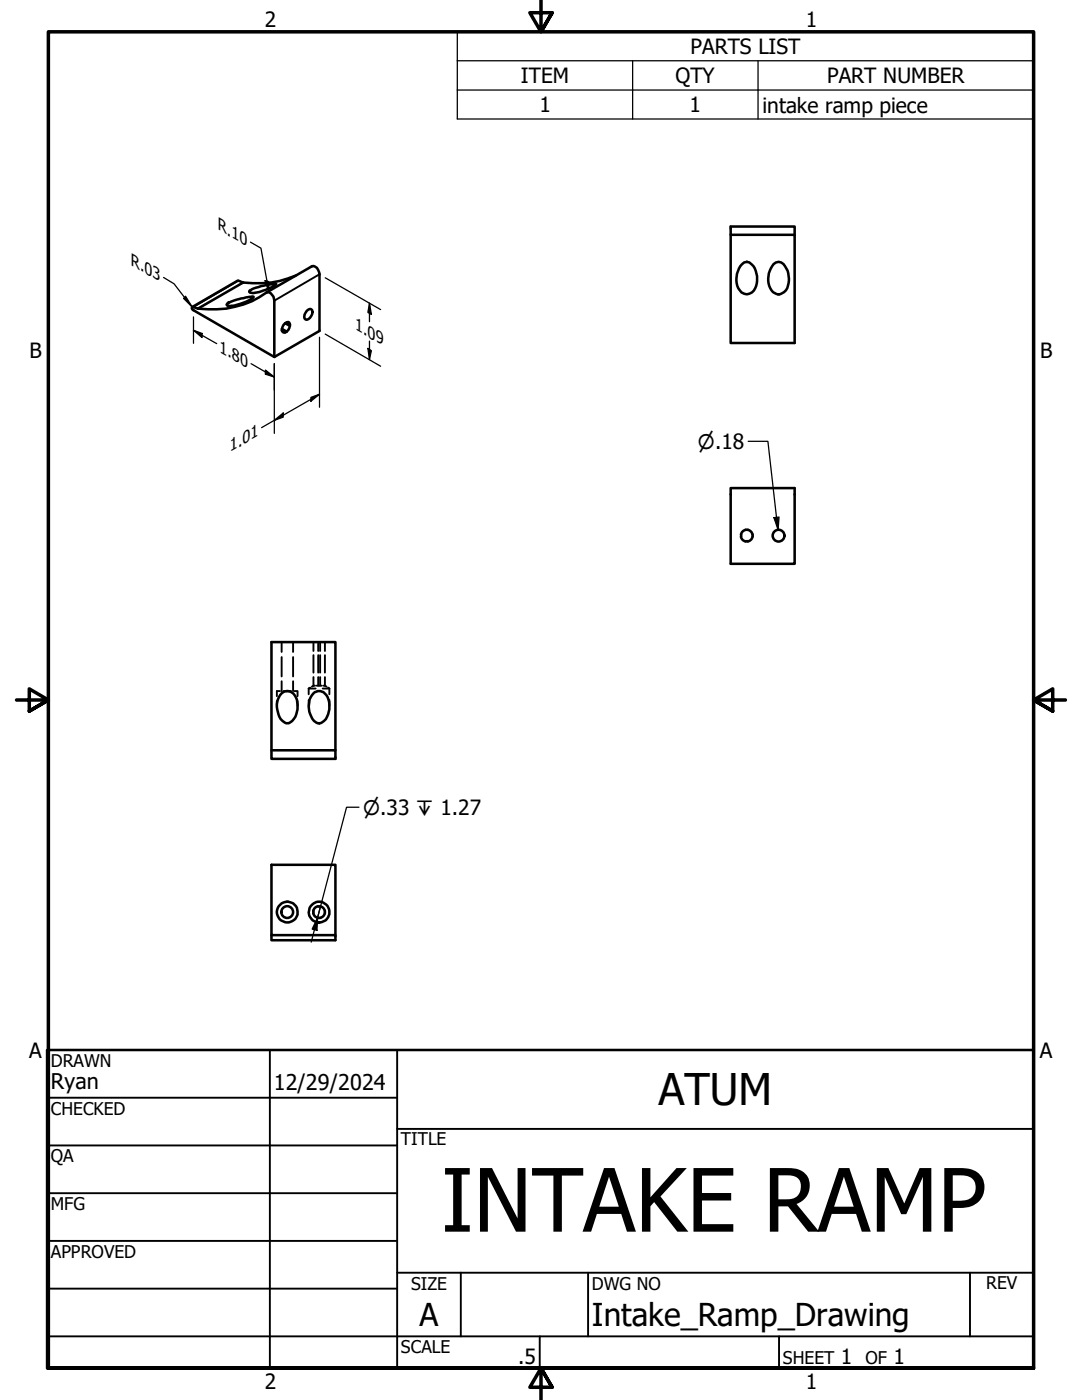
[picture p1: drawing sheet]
<svg xmlns="http://www.w3.org/2000/svg" width="216mm" height="279mm" viewBox="0 0 216 279" stroke-linecap="round" stroke-linejoin="round" font-family="sans-serif">
<!-- layer: Visible (ANSI) -->
<g fill="none" stroke="#000" stroke-width=".51">
<path d="M48.5 56.4l-9 5.2-1-.3h-.2v.3l.3 .3 16.1 9.3 9.1-5.2v-11.3a1.42 1.42 0 0 0-1.6-1.6l-9 5.3M48.5 56.4l-1.1-.4-9 5.3M49.9 57.9l2.2-.8 3-.5a2.75 2.75 0 0 1-1.6 1 6.6 6.6 0 0 1-3.6 .8l-.2-.2zM53.2 58.4a1.44 1.44 0 0 1 1.5 1.6v11.2M53.2 58.4a19.2 19.2 0 0 1-13.7 3.2M59.1 55a19.6 19.6 0 0 1-10.6 1.4M145.8 46.9v21.6h12.8v-21.6h-12.8v-1.7h12.8v1.7M148 52.8a1.21 1.21 0 0 1 2 0 4.3 4.3 0 0 1 .1 5.6 1.79 1.79 0 0 1-2.8-.9 4.7 4.7 0 0 1 .7-4.7zM154.4 52.7a1.53 1.53 0 0 1 2.5 .9 4.2 4.2 0 0 1-.4 4.7 1.7 1.7 0 0 1-2.8-.8 4.7 4.7 0 0 1 .7-4.8zM45.4 60.5l2.7-.9 1.7-.4h.8a7.8 7.8 0 0 1-5.2 1.8l-.2-.2zM56.3 66l.3 .4h.3M56.3 66l.6 .4 .3-.2"/>
<path d="M56.3 65.7l.9 .5M56.3 65.7v.3M56.9 64.5l-.3 .3-.3 .9M56.9 64.5l.3-.2 .6 .4M56.9 64.5l.9 .5v-.3M57.2 64.3h.3l.3 .4M57.8 65l-.3 .8-.3 .4M61.2 62l.6-.3h.3a1.37 1.37 0 0 1-1.1 2.1 1.14 1.14 0 0 1 .2-1.8zM145.8 97.4h12.8v15.1h-12.8zM147.8 107.1a1.17 1.17 0 0 0 1 1M147.9 106.7v.4M148.8 105.7h.4"/>
<path d="M148.8 108h.4M148.8 105.7a1.17 1.17 0 0 0-1 1M149.2 105.7a1.17 1.17 0 0 1 1 1M150.2 107.1a1.17 1.17 0 0 1-1 1M150.2 106.7v.4M56.2 138.4a1.88 1.88 0 0 1 3 1.2 4.6 4.6 0 0 1-.9 4.3 1.39 1.39 0 0 1-2.3-.4 4.3 4.3 0 0 1 .2-5.1zM62.6 138.3a1.73 1.73 0 0 1 2.7 .8 4.4 4.4 0 0 1-.7 4.8 1.39 1.39 0 0 1-2.2-.4 4.3 4.3 0 0 1 .2-5.2zM54.2 149.7v1.7h12.7v-1.7h-12.7v-21.6h12.7v21.6M54.2 186.6v1h12.7v-1h-12.7v-14h12.7v14M62.5 182.2a1.17 1.17 0 0 0 .9 1M62.5 181.8v.4M63.4 180.9a1.17 1.17 0 0 0-.9 .9"/>
<path d="M63.5 180.9h.4M63.5 183.2h.4M63.9 180.9a1.17 1.17 0 0 1 .9 .9M64.8 182.2a1.17 1.17 0 0 1-.9 1M64.8 181.8v.4"/>
<circle cx="155.4" cy="106.9" r="1.17"/>
<circle cx="57.3" cy="182" r="1.17"/>
<circle cx="57.3" cy="182" r="2.07"/>
<circle cx="63.7" cy="182" r="2.07"/>
</g>
<!-- layer: Visible Narrow (ANSI) -->
<path d="M47.6 56l-9.1 5.3M63.8 54.7l-9.1 5.3" fill="none" stroke="#000" stroke-width=".38"/>
<!-- layer: Hidden (ANSI) -->
<g fill="none" stroke="#000" stroke-width=".38">
<path d="M55.2 139.9v.9M55.9 137.9h-.7v1M56.2 128.1v2M56.2 131.1v3.9M56.2 136v1.9M56.6 137.9h.6M57.5 137.9h.6M58.5 128.1v2M58.5 131.1v3.9M58.5 136v1.9M58.7 137.9h.7v1M59.4 139.9v.9"/>
<path d="M61.6 137.4h1.4M61.6 137.4v1.2M61.6 139.7v1.1M61.9 137.2l-.3 .2M62.5 136.8h.4M62.5 136.8l-.3 .2M62.5 128.1v1.8M62.5 130.7v3.5M62.5 135.1v1.7M63.2 136.8h.4M63.5 128.1v1.8M63.5 130.7v3.5"/>
<path d="M63.5 135.1v1.7M63.8 136.8h.4M63.9 128.1v1.8M63.9 130.7v3.5M63.9 135.1v1.7M64.4 137.4h1.3M64.5 136.8h.3M64.8 136.8l.4 .2M64.8 128.1v1.8M64.8 130.7v3.5M64.8 135.1v1.7M65.5 137.2l.2 .2"/>
<path d="M65.7 137.4v1.2M65.7 139.7v1.1"/>
</g>
<!-- layer: Symbol (ANSI) -->
<path d="M91.2 12.1v-5.7h115v5.7M91.2 12.1h115v5.9M91.2 12.1v11.6h115v-5.7M91.2 18h115M126.2 12.1v11.6M151.3 12.1v11.6M71.6 161.1h-2.4l-5.8 22M63.4 183.1l-.2 2.6-.9-.3zM63.4 183.1l-1.3 4.9M63.5 180.9a1.17 1.17 0 0 0-1 1.4 1.17 1.17 0 0 0 1.6 .8M63.9 180.9l-.5 2.2" fill="none" stroke="#000" stroke-width=".25"/>
<!-- layer: Border (ANSI) -->
<path d="M107.9 0v6.4l-2.2-3.9h4.5l-2.3 3.9 2.3-3.9M3.3 139.7h6.4l-3.9-2.2v4.4l3.9-2.2-3.9 2.2M212.6 139.7h-6.4l3.9-2.2v4.4l-3.9-2.2 3.9 2.2M9.7 273v-266.6h196.5v266.6h-196.5h196.5M110.2 276.9l-2.3-3.9 2.3 3.9h-4.5l2.2-3.9v6.4" fill="none" stroke="#000" stroke-width=".7"/>
<!-- layer: Title (ANSI) -->
<g fill="none" stroke="#000" stroke-width=".38">
<path d="M9.4 219.1h69.8M53.8 209.5v63.5M79.2 209.5v63.5M9.4 228.6h69.8M9.4 238.1h69.8M79.2 225.3h127M9.4 247.6h69.8M9.4 257.2h69.8M79.2 254h127M91.9 254v12.7M117.3 254v12.7M193.5 254v12.7"/>
<path d="M9.4 266.7h196.8M107.7 266.7v6.3M155.4 266.7v6.3"/>
</g>
<path d="M9.4 209.5h196.8v63.5h-196.8z" fill="none" stroke="#000" stroke-width=".51"/>
<!-- layer: Dimension (ANSI) -->
<g fill="none" stroke="#000" stroke-width=".25">
<path d="M32.6 55.4l2.1 1.2 3.7 4.7M37 59.1l1.4 2.2-1.8-1.7zM50 48.3l2.1 1.2 1.6 8.9M52.9 56l.7 .2 .1 2.2zM64.9 55.4l11 6.4M38.6 65.9l1.7 .6v.9zM38.6 65.9l4.6 2.7M38.6 63.2v5.3M50.1 72.6l4.6 2.6M53 73.9l1.7 1.3-1.7-.5zM54.7 72.6v13.9M62 79.3l1.8-.6-1.8 1.4z"/>
<path d="M63.8 78.7l-11.6 6.6M63.8 67.3v14M64.9 66.7l11 6.4M73.4 69.5l.7 .5-.4 1.8zM73.7 60.5l.4 2.2-.7-.3zM73.7 60.5v3.7M73.7 68.1v3.7M54.7 83.9l1.8-1.5v.8zM149.3 88.1h3.9l2.1 17.6M154.4 103.3l1-.1-.1 2.5z"/>
</g>
<path d="M37 59.1l1.4 2.2-1.8-1.7zM52.9 56l.7 .2 .1 2.2zM38.6 65.9l1.7 .6v.9zM53 73.9l1.7 1.3-1.7-.5zM73.4 69.5l.7 .5-.4 1.8zM73.7 60.5l.4 2.2-.7-.3zM54.7 83.9l1.8-1.5v.8zM62 79.3l1.8-.6-1.8 1.4zM154.4 103.3l1-.1-.1 2.5z" fill="#000"/>
<!-- layer: Symbol (ANSI) -->
<path d="M63.4 183.1l-.2 2.6-.9-.3z" fill="#000"/>
<text font-size="17.5" x="88" y="245.8">INTAKE RAMP</text>
<text font-size="8.7" x="131.4" y="220.5">ATUM</text>
<g font-size="6.3">
<text x="83.7" y="264.5">A</text>
<text x="118.1" y="264.7">Intake_Ramp_Drawing</text>
</g>
<g font-size="4.3">
<text x="10.2" y="217.4">Ryan</text>
<text x="54.6" y="217.6">12/29/2024</text>
</g>
<g font-size="4.2">
<text x="52.8" y="5.3">2</text>
<text x="160.8" y="5.3">1</text>
<text x="137.8" y="10.8">PARTS LIST</text>
<text x="103.9" y="16.6">ITEM</text>
<text x="134.8" y="16.6">QTY</text>
<text x="165" y="16.6">PART NUMBER</text>
<text x="107.6" y="22.4">1</text>
<text x="137.6" y="22.4">1</text>
<text x="152.1" y="22.5">intake ramp piece</text>
<text x="5.9" y="71.4">B</text>
<text x="207.6" y="71.4">B</text>
<text x="5.8" y="211.1">A</text>
<text x="207.5" y="211.1">A</text>
<text x="103.4" y="272.2">.5</text>
<text x="167.8" y="272.2">1</text>
<text x="178.3" y="272.2">1</text>
<text x="52.8" y="277.1">2</text>
<text x="160.8" y="277.1">1</text>
</g>
<g font-size="3.9">
<text x="139.3" y="89.5">⌀.18</text>
<text x="72.5" y="162.6">⌀.33 ↧ 1.27</text>
</g>
<g font-size="3.5">
<text x="10.2" y="212.9">DRAWN</text>
<text x="10.2" y="222.4">CHECKED</text>
<text x="10.2" y="232">QA</text>
<text x="80" y="228.6">TITLE</text>
<text x="10.2" y="241.5">MFG</text>
<text x="10.2" y="251">APPROVED</text>
<text x="82" y="257.4">SIZE</text>
<text x="118.1" y="257.4">DWG NO</text>
<text x="196.8" y="257.3">REV</text>
<text x="80" y="270.1">SCALE</text>
<text x="156.2" y="272.2">SHEET</text>
<text x="172.7" y="272.2">OF</text>
</g>
<g font-size="3.4">
<text x="43.4" y="45.8" transform="rotate(30 43.4 45.8)">R.10</text>
<text x="26.1" y="52.9" transform="rotate(30 26.1 52.9)">R.03</text>
<text x="70.9" y="65.7" transform="rotate(30 70.9 65.7)">1.09</text>
<text x="43.8" y="70.2" transform="rotate(30 43.8 70.2)">1.80</text>
<text x="45.8" y="90.2" transform="rotate(-30 45.8 90.2)">1.01</text>
</g>
</svg>
